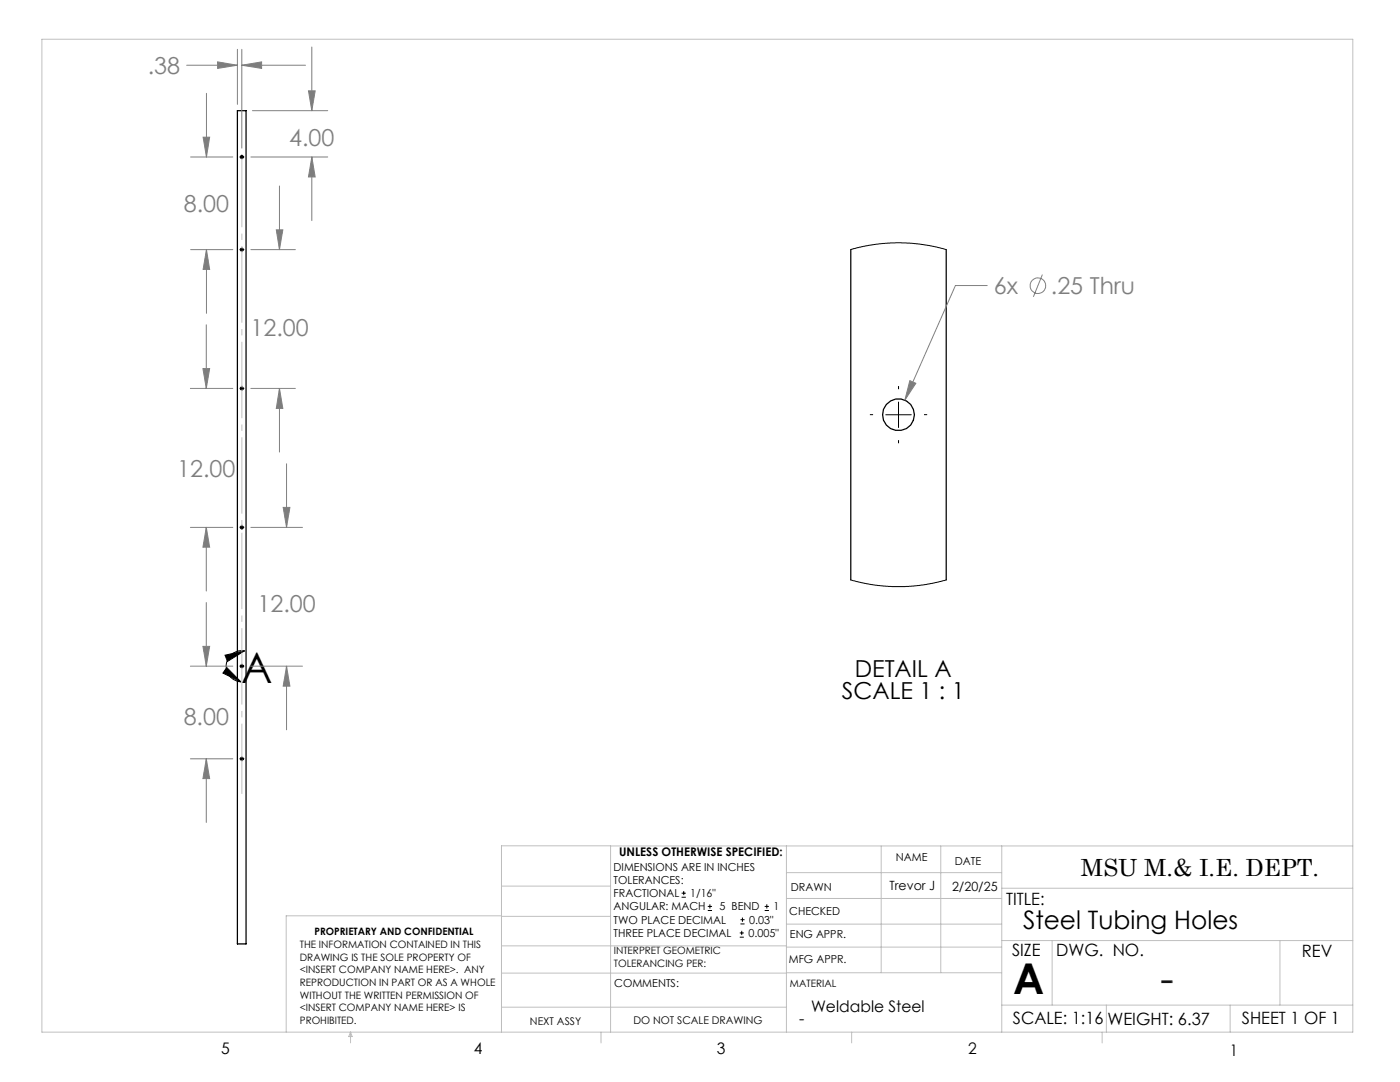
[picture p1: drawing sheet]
<svg xmlns="http://www.w3.org/2000/svg" width="279mm" height="216mm" viewBox="0 0 279 216" stroke-linecap="round" stroke-linejoin="round" font-family="sans-serif">
<g fill="none" stroke="#000" stroke-width=".25">
<path d="M47.4 22.1h1.7v166.2h-1.7zM169.8 49.8v65.9M188.8 49.8v65.9"/>
<circle cx="48.3" cy="31.3" r=".28"/>
<circle cx="48.3" cy="49.8" r=".28"/>
<circle cx="48.3" cy="77.5" r=".28"/>
<circle cx="179.3" cy="82.8" r="3.2"/>
<circle cx="48.3" cy="105.2" r=".28"/>
<circle cx="48.3" cy="132.9" r=".28"/>
<circle cx="48.3" cy="151.4" r=".28"/>
</g>
<g fill="none" stroke="#000" stroke-width=".2">
<path d="M48 31.3h.5M48.3 31.1v.5M48 49.8h.5M48.3 49.6v.4M169.8 49.8l4.4-1 4.6-.4 4.6 .3 3.5 .6 1.9 .5M48 77.5h.5M48.3 77.3v.5M176.8 82.8h5.1M179.3 80.2v5.1M48 105.2h.5M48.3 105v.4M169.8 115.7l3.7 .9 4.5 .5h2.7l2.6-.3 2.7-.4 2.8-.7"/>
<path d="M44.9 130.7l3.9-.8-3.4 2.1zM45.3 133.2l2.8 2.9-3.6-1.8zM48 132.9h.5M48.3 132.7v.5M48.8 129.9a3.1 3.1 0 0 0-3.6 2.7 3.1 3.1 0 0 0 2.9 3.5M48 151.4h.5M48.3 151.2v.4M136 179h.9M136 178.2h.9M136.5 177.8v.8M141.3 181.7h.8M141.3 180.9h.8"/>
<path d="M141.7 180.4v.9M147.6 187h.8M147.6 186.2h.8M147.8 184.4h.8M147.8 183.5h.8M148 185.7v.9M148.2 183.1v.8M152.6 181.7h.9M152.6 180.9h.9M153 180.4v.9"/>
</g>
<g fill="none" stroke="#808080" stroke-width=".2">
<path d="M37.3 13h10.1M41.2 18.6v12.7M43.4 12.3l4 .7-4 .7zM47.4 9.8v11M48.3 13l3.9-.7v1.4zM48.3 9.8v19.8M48.3 13h12.7M61.6 18.1h1.3l-.7 4zM62.2 9.4v12.7M38 31.3h8.5M40.5 27.4h1.3l-.6 3.9zM50.1 31.3h15.3"/>
<path d="M50.4 22.1h15M55.8 37.1v12.7M62.2 31.3l.7 4h-1.3zM62.2 31.3v12.7M38 49.8h8.5M41.2 49.8l.6 4h-1.3zM41.2 49.8v12.7M50.1 49.8h8.8M55.1 45.9h1.3l-.6 3.9zM197 57h-6.3l-10.1 22.8M208 54.8l-1.8 4.4M38 77.5h8.5"/>
<path d="M40.5 73.6h1.3l-.6 3.9zM41.2 64.8v12.7M50.1 77.5h8.8M55.8 77.5l.6 4h-1.3zM55.8 77.5v12.7M181.6 76l1.2 .5-2.2 3.3zM57.2 92.5v12.7M38 105.2h8.5M41.2 105.2l.6 4h-1.3zM41.2 105.2v12.7M50.1 105.2h10.3M56.5 101.2h1.4l-.7 4z"/>
<path d="M38 132.9h8.5M40.5 129h1.3l-.6 3.9zM41.2 120.2v12.7M50.1 132.9h10.3M57.2 132.9l.7 4h-1.4zM57.2 132.9v12.7M38 151.4h8.5M41.2 151.4l.6 4h-1.3zM41.2 151.4v12.7"/>
<circle cx="207.1" cy="57" r="1.55"/>
</g>
<path d="M48.3 30.9v-.1M48.7 31.3h.1M48.7 49.8h.1M48.7 77.5h.1M179.3 77.7v-.7M174.2 82.7h-.6M179.3 87.8v.7M184.4 82.7h.6M48.7 105.2h.1M48.3 132.5v-.1M48.7 132.9h.1M48.7 151.4h.1" fill="none" stroke="#000" stroke-width=".2" stroke-dasharray="15.2 1.3 1.3 1.3" stroke-linecap="butt"/>
<path d="M48.3 31.3v127.1" fill="none" stroke="#c0c0c0" stroke-width=".2" stroke-dasharray="15.2 1.3 1.3 1.3" stroke-dashoffset="1.2" stroke-linecap="butt"/>
<g fill="none" stroke="#c0c0c0" stroke-width=".2">
<path d="M8.4 7.8h261.6v198.2h-261.6zM100.1 176.8h21.7M121.8 168.8v37.2M157 168.8v37.2M157 179.3h42.9M157 174.1h42.9M175.9 168.8v25.3M187.7 168.8v25.3M199.9 177.2h70.1M199.9 168.8v37.2M270 168.8h-169.9v37.2M100.1 194.2h56.9"/>
<path d="M100.1 188.7h56.9M100.1 182.8h21.7M100.1 182.7h-43v23.3M157 194.1h42.9M157 184.4h42.9M157 189h42.9M199.9 187.7h70.1M210 187.7v12.9M255.4 187.7v12.9M70 206v2.1M70 206l.3 .8h-.7zM100.1 201h56.9"/>
<path d="M119.9 206v2.1M170 206v2.1M199.9 200.6h70.1M220 206v2.1M220.8 200.6v5.4M245.5 200.6v5.4"/>
</g>
<path d="M44.9 130.7l3.9-.8-3.4 2.1zM45.3 133.2l2.8 2.9-3.6-1.8z" fill="#000"/>
<path d="M61.6 18.1h1.3l-.7 4zM62.2 31.3l.7 4h-1.3zM40.5 27.4h1.3l-.6 3.9zM41.2 49.8l.6 4h-1.3zM55.1 45.9h1.3l-.6 3.9zM55.8 77.5l.6 4h-1.3zM40.5 73.6h1.3l-.6 3.9zM41.2 105.2l.6 4h-1.3zM56.5 101.2h1.4l-.7 4zM57.2 132.9l.7 4h-1.4zM40.5 129h1.3l-.6 3.9zM41.2 151.4l.6 4h-1.3zM43.4 12.3l4 .7-4 .7zM48.3 13l3.9-.7v1.4zM181.6 76l-1 3.8 2.2-3.3z" fill="#808080"/>
<g font-size="8.5">
<text x="48.1" y="136.2">A</text>
<text x="202.2" y="198.3">A</text>
</g>
<text font-size="8.5" fill="#00f" x="231.5" y="198.1">-</text>
<text font-size="5.1" x="204.2" y="185.4">Steel Tubing Holes</text>
<g font-size="4.7" fill="#808080">
<text x="29.5" y="14.7">.38</text>
<text x="57.7" y="29.2">4.00</text>
<text x="36.7" y="42.4">8.00</text>
<text x="198.3" y="58.7">6x</text>
<text x="209.7" y="58.7">.25 Thru</text>
<text x="50" y="67.1">12.00</text>
<text x="35.4" y="95.2">12.00</text>
<text x="51.4" y="122.1">12.00</text>
<text x="36.7" y="144.7">8.00</text>
</g>
<g font-size="4.7">
<text x="170.6" y="135">DETAIL A</text>
<text x="168" y="139.5">SCALE 1 : 1</text>
<text x="215.7" y="174.7">MSU M.&amp; I.E. DEPT.</text>
</g>
<g font-size="3.4">
<text x="200.8" y="180.5">TITLE:</text>
<text x="202" y="190.8">SIZE</text>
<text x="210.8" y="190.9">DWG. NO.</text>
<text x="259.8" y="191">REV</text>
<text x="202.1" y="204.4">SCALE: 1:16</text>
<text x="221" y="204.5">WEIGHT: 6.37</text>
<text x="247.8" y="204.4">SHEET 1 OF 1</text>
</g>
<g font-size="3.2">
<text x="161.9" y="201.8">Weldable Steel</text>
<text x="159.5" y="204.4">-</text>
<text x="44.2" y="210.4">5</text>
<text x="94.6" y="210.3">4</text>
<text x="143.1" y="210.4">3</text>
<text x="193.2" y="210.3">2</text>
<text x="245.4" y="210.6">1</text>
</g>
<g font-size="2.5">
<text x="177.5" y="177.7">Trevor J</text>
<text x="190" y="177.8">2/20/25</text>
</g>
<text font-size="2.4" x="123.6" y="170.8">UNLESS OTHERWISE SPECIFIED:</text>
<g font-size="2.2">
<text x="122.5" y="173.7">DIMENSIONS ARE IN INCHES</text>
<text x="178.8" y="171.8">NAME</text>
<text x="190.6" y="172.5">DATE</text>
<text x="122.5" y="176.4">TOLERANCES:</text>
<text x="122.5" y="179">FRACTIONAL</text>
<text x="137.8" y="179">1/16&quot;</text>
<text x="157.8" y="177.8">DRAWN</text>
<text x="122.5" y="184.3">TWO PLACE DECIMAL</text>
<text x="122.5" y="181.7">ANGULAR: MACH</text>
<text x="143.6" y="181.7">5 BEND</text>
<text x="149.5" y="184.3">0.03&quot;</text>
<text x="154.4" y="181.7">1</text>
<text x="157.5" y="182.5">CHECKED</text>
<text x="122.5" y="187">THREE PLACE DECIMAL</text>
<text x="149.4" y="187">0.005&quot;</text>
<text x="157.6" y="187.2">ENG APPR.</text>
<text x="122.6" y="197">COMMENTS:</text>
<text x="157.4" y="192.2">MFG APPR.</text>
</g>
<g font-size="2.1">
<text x="105.8" y="204.5">NEXT ASSY</text>
<text x="126.4" y="204.3">DO NOT SCALE DRAWING</text>
</g>
<g font-size="2">
<text x="59.8" y="189.2">THE INFORMATION CONTAINED IN THIS</text>
<text x="59.8" y="191.7">DRAWING IS THE SOLE PROPERTY OF</text>
<text x="62.8" y="186.5">PROPRIETARY AND CONFIDENTIAL</text>
<text x="122.5" y="190.4">INTERPRET GEOMETRIC</text>
<text x="59.8" y="194.2">&lt;INSERT COMPANY NAME HERE&gt;. ANY</text>
<text x="59.8" y="196.8">REPRODUCTION IN PART OR AS A WHOLE</text>
<text x="122.5" y="192.9">TOLERANCING PER:</text>
<text x="157.7" y="197">MATERIAL</text>
<text x="59.8" y="199.3">WITHOUT THE WRITTEN PERMISSION OF</text>
<text x="59.8" y="201.8">&lt;INSERT COMPANY NAME HERE&gt; IS</text>
<text x="59.8" y="204.3">PROHIBITED.</text>
</g>
</svg>
